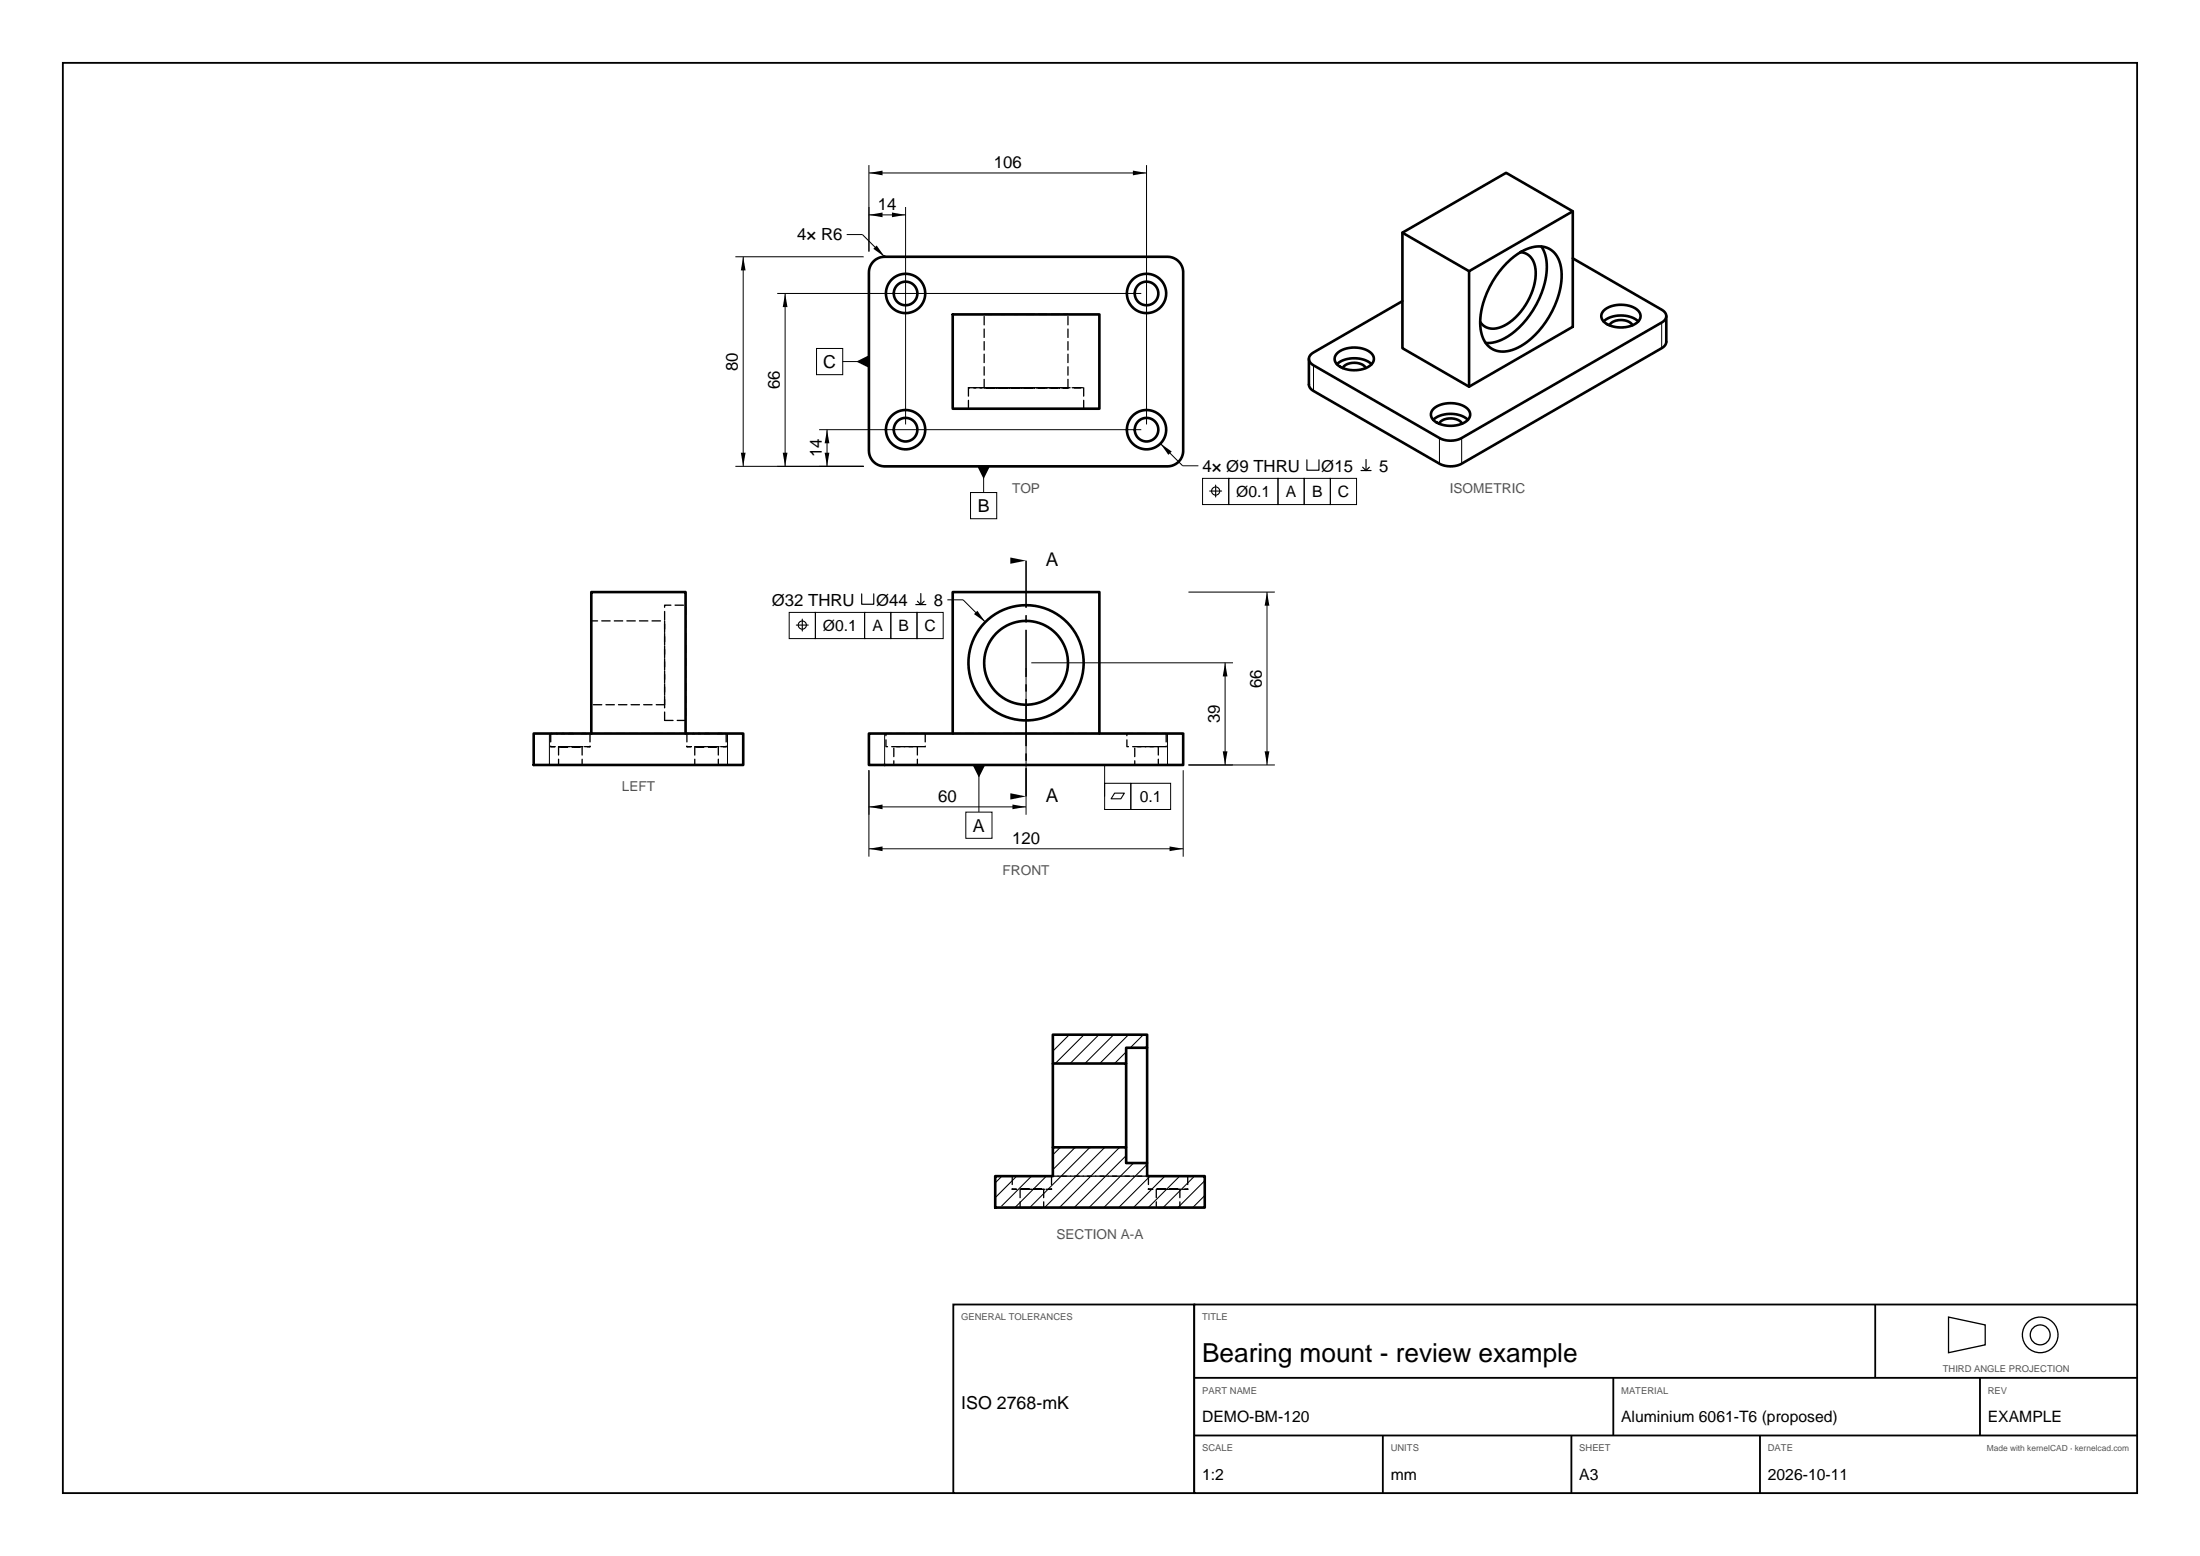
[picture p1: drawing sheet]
<svg xmlns="http://www.w3.org/2000/svg" width="420mm" height="297mm" viewBox="0 0 420 297" stroke-linecap="round" stroke-linejoin="round" font-family="sans-serif">
<path d="M12 12h396v273h-396z" fill="none" stroke="#000" stroke-width=".35"/>
<g fill="none" stroke="#000" stroke-width=".25" stroke-dasharray="1.6 .8">
<path d="M184.9 78v-4M187.9 74v-14M195.9 60h8h-16h8M195.9 78h11h-22h11M195.9 74h8h-16h19h-22h11M203.9 74v-14M206.9 78v-4M126.9 134.5v-16h-14v16M126.9 137.5v-22h4v22M126.9 134.5h-14M130.9 137.5h-4M105.1 140v2.5"/>
<path d="M106.6 142.5v3.5M108.9 146h-2.3h4.5h-2.2M108.9 140h-3.8h7.5h-3.7M108.9 142.5h-2.3h4.5h-6h7.5h-3.7M111.1 142.5v3.5M112.6 140v2.5M112.9 140h18M131.1 140v2.5M132.6 142.5v3.5M134.9 146h-2.3h4.5h-2.2M134.9 140h-3.8h7.5h-3.7M134.9 142.5h-2.3h4.5h-6h7.5h-3.7"/>
<path d="M137.1 142.5v3.5M138.6 140v2.5M175.1 142.5h-4.5v3.5h4.5M175.1 142.5v3.5M176.6 142.5h-7.5v-2.5h7.5M176.6 140v2.5M181.9 140h28M221.1 142.5h-4.5v3.5h4.5M221.1 142.5v3.5M222.6 142.5h-7.5v-2.5h7.5M222.6 140v2.5M201 197.5v27h18v-27"/>
<path d="M215 200v22M190 230.5h40M190 224.5h40M193.2 224.5v2.5M194.7 227v3.5M197 230.5h-2.3h4.5h-2.2M197 224.5h-3.8h7.5h-3.7M197 227h-2.3h4.5h-6h7.5h-3.7M199.2 227v3.5M200.7 224.5v2.5M219.2 224.5v2.5M220.7 227v3.5"/>
<path d="M223 230.5h-2.3h4.5h-2.2M223 224.5h-3.8h7.5h-3.7M223 227h-2.3h4.5h-6h7.5h-3.7M225.2 227v3.5M226.7 224.5v2.5"/>
</g>
<g fill="none" stroke="#000" stroke-width=".19">
<path d="M165.9 31.5v16.5M165.9 33h53M172.9 39.5v41.5M218.9 31.5v49.5M140.4 49h24.5M141.9 49v40M148.4 56h69.5M149.9 56v33M161.6 44.8h3l4.3 4.2M165.9 41h7M155.9 66.5h5v5h-5zM160.9 69h5"/>
<path d="M250.8 69.7v4.9M317.2 61.6v4.9M140.4 89h24.5M156.4 82h61.5M157.9 82v7M185.3 94h5v5h-5zM187.8 89v5M221.5 84.7l4.3 4.2h3M229.6 91.3h5v5h-5zM234.6 91.3h9.4v5h-9.4zM244 91.3h5v5h-5zM249 91.3h5v5h-5z"/>
<path d="M254 91.3h5v5h-5zM274.8 83.6v4.9M279 83.6v4.9M150.7 116.9h5v5h-5zM155.7 116.9h9.4v5h-9.4zM165.1 116.9h5v5h-5zM170.1 116.9h5v5h-5zM175.1 116.9h5v5h-5zM180.9 114.5h3l4.2 4.2M226.9 113h16.5M241.9 113v33M195.9 127.5v28"/>
<path d="M196.9 126.5h38.5M233.9 126.5v19.5M104.9 140v6M138.9 140v6M165.9 147v16.5M165.9 154h30M168.9 140v6M184.4 155h5v5h-5zM186.9 146v9M210.9 149.5h5v5h-5zM210.9 146v6M215.9 149.5h7.6v5h-7.6z"/>
<path d="M222.9 140v6M225.9 147v16.5M226.9 146h16.5M165.9 162h60"/>
</g>
<g fill="none" stroke="#000" stroke-width=".5">
<path d="M166.8 49.9a3 3 0 0 1 2.1-.9h54a3 3 0 0 1 3 3v34a3 3 0 0 1-3 3h-54a3 3 0 0 1-3-3v-34a3 3 0 0 1 .9-2.1zM267.7 44.4l19.8-11.4 12.8 7.3v22.1l-19.8 11.4-12.8-7.3zM267.7 44.4l12.8 7.4M287.6 50.2a8.7 8.7 0 0 1 6.6-3.2 4.3 4.3 0 0 1 3.9 4.3 16.5 16.5 0 0 1-8.4 15.1 4.7 4.7 0 0 1-5.5-.3 6.4 6.4 0 0 1-1.6-5.5 17.7 17.7 0 0 1 5-10.4zM290.3 48.1a3.2 3.2 0 0 1 2.8 3.4 12 12 0 0 1-6.4 10.9 3.1 3.1 0 0 1-4.1-.9M294.3 47a8.4 8.4 0 0 1 .6 7.1 16.7 16.7 0 0 1-8.3 10.8l-1.5 .5-1.5 .1M300.3 49.3l16.9 9.8a1.29 1.29 0 0 1 .9 1.2 1.29 1.29 0 0 1-.9 1.3l-38.2 22a4.7 4.7 0 0 1-4.2 0l-24-13.9a1.29 1.29 0 0 1-.9-1.2 1.29 1.29 0 0 1 .9-1.2l16.9-9.8M300.3 40.3l-19.8 11.5v22M306.2 59.3a5.3 5.3 0 0 1 6.7 .2 1.62 1.62 0 0 1-1 2.5 5.3 5.3 0 0 1-5.9-.9 1.4 1.4 0 0 1 .2-1.8zM181.9 60h28v18h-28zM255.2 69.5a5.3 5.3 0 0 1 6.6 0M255.3 67.4a5.3 5.3 0 0 1 6.7 .3 1.62 1.62 0 0 1-1 2.4 5.3 5.3 0 0 1-6-.8 1.4 1.4 0 0 1 .3-1.9z"/>
<path d="M256.3 70.3a2.86 2.86 0 0 1 4.4 0M273.7 78a5.3 5.3 0 0 1 6.7 .3 1.62 1.62 0 0 1-1 2.4 5.3 5.3 0 0 1-6-.8 1.4 1.4 0 0 1 .3-1.9zM306.1 61.4a5.3 5.3 0 0 1 6.7 0M307.3 62.1a2.86 2.86 0 0 1 4.3 0M318.1 60.3v4.9a1.49 1.49 0 0 1-.9 1.3l-38.2 22a4.7 4.7 0 0 1-4.2 0l-24-13.9a1.49 1.49 0 0 1-.9-1.2v-4.9M273.6 80.1a5.3 5.3 0 0 1 6.6 0M274.7 80.9a2.86 2.86 0 0 1 4.4 0M101.9 140h40v6h-40zM112.9 140v-27h18v27M165.9 140h60v6h-60zM181.9 140v-27h28v27M219 200h-4v3"/>
<path d="M201 219v-21.5h18v24.5M201 203h14v16M190 224.5h11v-5.5h14v3h4v2.5h11v6h-40z"/>
<circle cx="172.9" cy="56" r="2.25"/>
<circle cx="172.9" cy="56" r="3.8"/>
<circle cx="218.9" cy="56" r="2.25"/>
<circle cx="218.9" cy="56" r="3.8"/>
<circle cx="172.9" cy="82" r="2.25"/>
<circle cx="172.9" cy="82" r="3.8"/>
<circle cx="218.9" cy="82" r="2.25"/>
<circle cx="218.9" cy="82" r="3.8"/>
<circle cx="195.9" cy="126.5" r="11"/>
<circle cx="195.9" cy="126.5" r="8"/>
</g>
<g fill="#000">
<path d="M165.9 33l2.6-.4v.9zM216.3 32.6l2.6 .4-2.6 .5zM141.9 49l.4 2.6h-.9zM149.9 56l.4 2.6h-.9zM165.9 41l2.6-.4v.9zM166.7 47.5l.7-.6 1.5 2.1zM170.3 40.6l2.6 .4-2.6 .5zM163.5 69l2.4-1.2v2.4zM141.4 86.4h.9l-.4 2.6zM149.4 86.4h.9l-.4 2.6zM157.9 82l.4 2.6h-.9zM157.4 86.4h.9l-.4 2.6z"/>
<path d="M186.6 89h2.4l-1.2 2.4zM221.5 84.7l2.2 1.5-.6 .6zM185.9 117.2l.7-.6 1.5 2.1zM192.9 106.4l3 .6-3 .6zM241.9 113l.4 2.6h-.9zM233.9 126.5l.4 2.6h-.9zM165.9 154l2.6-.4v.9zM185.7 146h2.4l-1.2 2.4zM193.3 153.6l2.6 .4-2.6 .5zM192.9 151.4l3 .6-3 .6zM233.4 143.4h.9l-.4 2.6zM241.4 143.4h.9l-.4 2.6z"/>
<path d="M165.9 162l2.6-.4v.9zM223.3 161.6l2.6 .4-2.6 .5z"/>
</g>
<path d="M249.5 87.8v2h2.3v-2M259.8 89.8h1.9M260.1 89.2l.7 .6 .6-.6M260.8 87.7v2.1M164.5 113.4v1.9h2.3v-1.9M174.8 115.4h2M175.2 114.8l.6 .6 .6-.6M175.8 113.3v2.1" fill="none" stroke="#000" stroke-width=".22"/>
<g fill="none" stroke="#000" stroke-width=".21">
<path d="M230.9 93.7h2.3M232.1 92.6v2.3M152 119.3h2.3M153.2 118.2v2.3M212.8 151.4h1.8l-.6 1.1h-1.9z"/>
<circle cx="232.1" cy="93.7" r=".78"/>
<circle cx="153.2" cy="119.3" r=".78"/>
</g>
<path d="M195.9 107v45" fill="none" stroke="#000" stroke-width=".3" stroke-dasharray="9 1.4 1.4 1.4" stroke-linecap="butt"/>
<g fill="none" stroke="#000" stroke-width=".2">
<path d="M201.4 197.4l-.5 .5M204.2 197.4l-3.3 3.3M207 197.4l-5.6 5.6M209.8 197.4l-5.6 5.6M212.7 197.4l-5.6 5.6M215.5 197.4l-5.6 5.6M218.3 197.4l-5.6 5.6M219 199.6l-3.4 3.4M191.2 218.9l-1.3 1.3M194 218.9l-4.1 4.1M196.8 218.9l-6.9 6.9M199.7 218.9l-9.8 9.8"/>
<path d="M202.5 218.9l-11.6 11.6M205.3 218.9l-11.6 11.6M208.1 218.9l-11.6 11.6M211 218.9l-11.6 11.6M213.8 218.9l-11.6 11.6M216.6 218.9l-11.6 11.6M219 202.4l-.6 .6M219.5 218.9l-11.6 11.6M222.3 218.9l-11.6 11.6M225.1 218.9l-11.6 11.6M227.9 218.9l-11.6 11.6M230 219.7l-10.8 10.8"/>
<path d="M230 222.5l-8 8M230 225.3l-5.2 5.2M230 228.2l-2.3 2.3"/>
</g>
<g fill="#fff" stroke="#000" stroke-width=".35">
<path d="M182 249h46v36h-46z"/>
<path d="M228 249h180v36h-180z"/>
</g>
<path d="M358 249v14M228 263h180M228 274h180M264 274v11M300 274v11M308 263v11M336 274v11M378 263v11" fill="none" stroke="#000" stroke-width=".35"/>
<g fill="none" stroke="#000" stroke-width=".25">
<path d="M372 251.4l7 1.5v3.8l-7 1.5z"/>
<circle cx="389.5" cy="254.8" r="3.4"/>
<circle cx="389.5" cy="254.8" r="1.9"/>
</g>
<text font-size="5" x="229.5" y="260">Bearing mount - review example</text>
<g font-size="3.6">
<text x="199.7" y="108">A</text>
<text x="199.7" y="153">A</text>
</g>
<g font-size="3.4">
<text x="157.2" y="70.2">C</text>
<text x="186.7" y="97.7">B</text>
<text x="185.8" y="158.7">A</text>
<text x="183.5" y="269">ISO 2768-mK</text>
</g>
<g font-size="3.2">
<text x="189.7" y="32">106</text>
<text x="167.6" y="40">14</text>
<text x="152.2" y="45.9">4× R6</text>
<text x="140.9" y="70.8" transform="rotate(-90 140.9 70.8)">80</text>
<text x="148.9" y="74.3" transform="rotate(-90 148.9 74.3)">66</text>
<text x="156.9" y="87.3" transform="rotate(-90 156.9 87.3)">14</text>
<text x="229.6" y="90">4× Ø9 THRU</text>
<text x="252.2" y="90">Ø15</text>
<text x="263.3" y="90">5</text>
<text x="147.3" y="115.6">Ø32 THRU</text>
<text x="167.3" y="115.6">Ø44</text>
<text x="178.3" y="115.6">8</text>
<text x="240.9" y="131.3" transform="rotate(-90 240.9 131.3)">66</text>
<text x="232.9" y="138" transform="rotate(-90 232.9 138)">39</text>
<text x="179.1" y="153">60</text>
<text x="193.2" y="161">120</text>
</g>
<g font-size="3">
<text x="236" y="94.8">Ø0.1</text>
<text x="245.5" y="94.8">A</text>
<text x="250.5" y="94.8">B</text>
<text x="255.4" y="94.8">C</text>
<text x="157.1" y="120.4">Ø0.1</text>
<text x="166.6" y="120.4">A</text>
<text x="171.6" y="120.4">B</text>
<text x="176.5" y="120.4">C</text>
<text x="217.6" y="153">0.1</text>
<text x="229.5" y="271.5">DEMO-BM-120</text>
<text x="309.5" y="271.5">Aluminium 6061-T6 (proposed)</text>
<text x="379.5" y="271.5">EXAMPLE</text>
<text x="229.5" y="282.5">1:2</text>
<text x="265.5" y="282.5">mm</text>
<text x="301.5" y="282.5">A3</text>
<text x="337.5" y="282.5">2026-10-11</text>
</g>
<g font-size="2.6" fill="#555">
<text x="193.2" y="94">TOP</text>
<text x="276.8" y="94">ISOMETRIC</text>
<text x="118.7" y="151">LEFT</text>
<text x="191.4" y="167">FRONT</text>
<text x="201.7" y="236.5">SECTION A-A</text>
</g>
<g font-size="1.8" fill="#555">
<text x="183.5" y="252">GENERAL TOLERANCES</text>
<text x="229.5" y="252">TITLE</text>
<text x="370.9" y="261.8">THIRD ANGLE PROJECTION</text>
<text x="229.5" y="266">PART NAME</text>
<text x="309.5" y="266">MATERIAL</text>
<text x="379.5" y="266">REV</text>
<text x="229.5" y="277">SCALE</text>
<text x="265.5" y="277">UNITS</text>
<text x="301.5" y="277">SHEET</text>
<text x="337.5" y="277">DATE</text>
</g>
<text font-size="1.6" fill="#555" x="379.3" y="277">Made with kernelCAD · kernelcad.com</text>
</svg>
